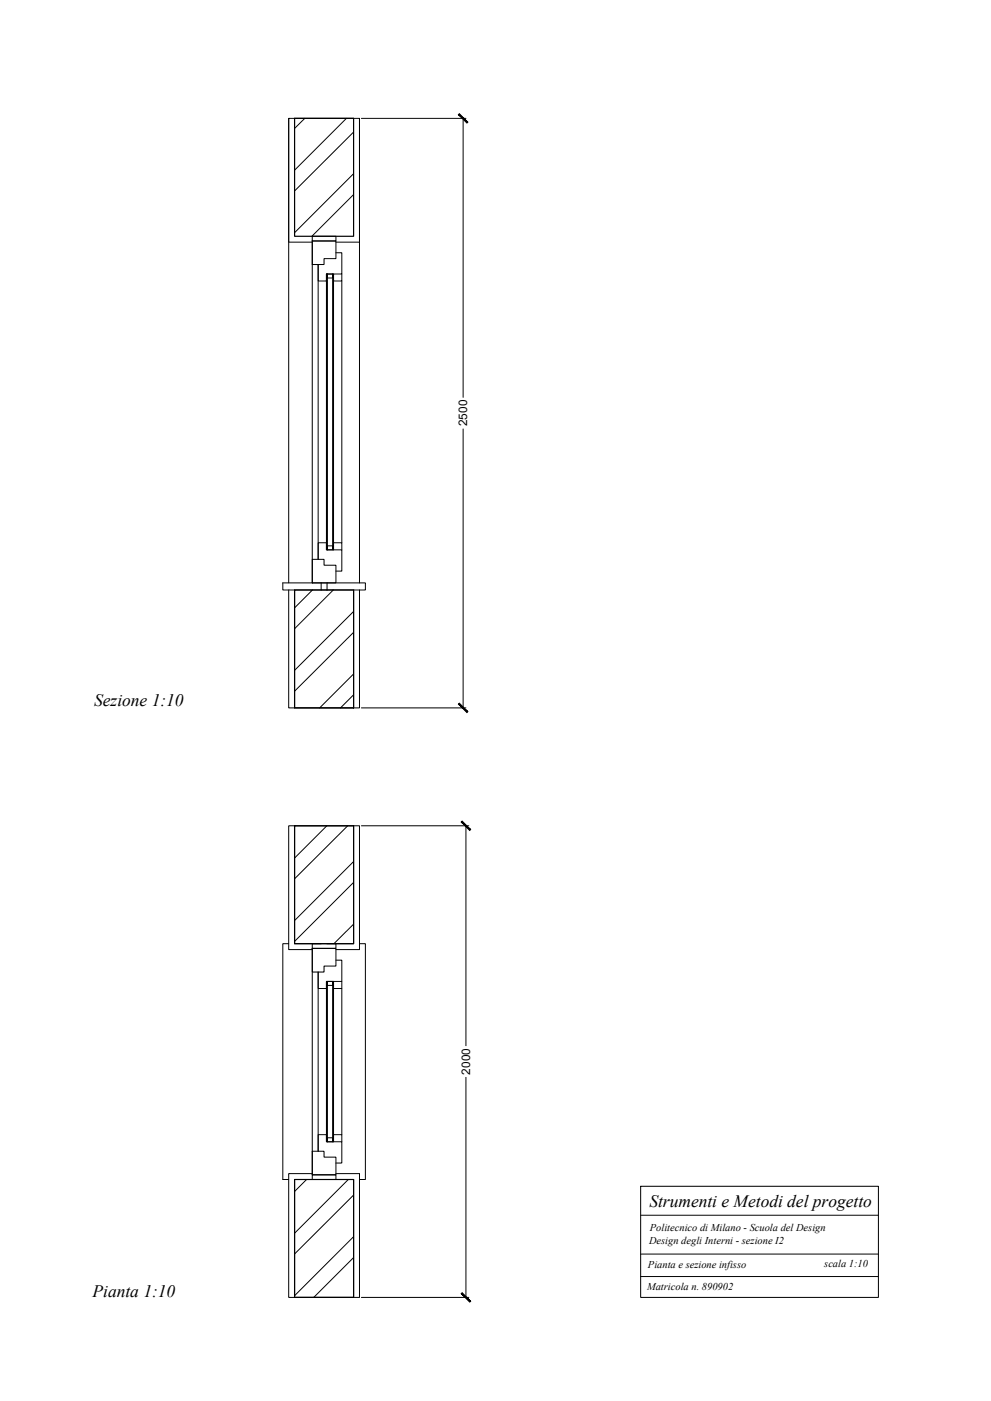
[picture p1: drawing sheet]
<svg xmlns="http://www.w3.org/2000/svg" width="420mm" height="594mm" viewBox="0 0 420 594" stroke-linecap="round" stroke-linejoin="round" font-family="sans-serif">
<!-- layer: lastre -->
<path d="M119.9 247.2h16.3v3h-16.3zM138.7 247.2h16.2v3h-16.2zM122.4 400.2h-2.5v100h2.5M124.9 400.2h11.3M132.4 402.2v96M138.7 400.2h11.2M144.9 419.2v61.9M152.4 400.2h2.5v100h-2.5M124.9 500.2h11.3" fill="none" stroke="#000" stroke-width=".42"/>
<!-- layer: infisso -->
<g fill="none" stroke="#000" stroke-width=".42">
<path d="M122.4 50.2v197M152.4 50.2v197M132.4 102.2v145M134.9 112.2v125M144.9 119.2v111M124.9 250.2v50M136.2 247.2h2.5M149.9 250.2v50M124.9 350.2v50M149.9 350.2v50M134.9 412.2v76M124.9 500.2v49.9"/>
<path d="M149.9 500.2v49.9"/>
</g>
<!-- layer: controtelaio -->
<path d="M132.4 100.2h10v2h-10zM136.2 250.2h2.5M132.4 400.2h10v2h-10zM132.4 498.2h10v2h-10z" fill="none" stroke="#000" stroke-width=".42"/>
<!-- layer: linee sezionate -->
<path d="M124.9 50.2h25v50h-25zM124.9 50.2h25M124.9 250.2h25v50h-25zM124.9 300.2h25M124.9 350.2h25v50h-25zM124.9 350.2h25M124.9 500.2h25v49.9h-25z" fill="none" stroke="#000" stroke-width=".51"/>
<!-- layer: A-ANNO-SCRN -->
<g fill="none" stroke="#000" stroke-width=".42">
<path d="M129.2 50.2l-4.3 4.3M146.9 50.2l-22 22M149.9 56l-25 25M149.9 73.6l-25 25.1M149.9 82.5l-17.7 17.7M132.5 250.2l-7.6 7.6M141.3 250.2l-16.4 16.4M149.9 259.3l-25 25M149.9 268.1l-25 25M149.9 285.8l-14.4 14.4M149.9 294.6l-5.5 5.6M138.6 350.2l-13.7 13.6"/>
<path d="M147.4 350.2l-22.5 22.4M149.9 365.3l-25 25M149.9 374.2l-25 25M149.9 391.9l-8.3 8.3M130 500.2l-5.1 5M147.7 500.2l-22.8 22.7M149.9 506.8l-25 24.9M149.9 524.4l-25 25M149.9 533.3l-16.9 16.8"/>
</g>
<!-- layer: telaio -->
<path d="M132.4 102.2h10v7.5h-5v2.5h-5zM132.4 237.2h5v2.5h5v7.5h-10zM132.4 402.2h10v7.4h-5v2.6h-5zM132.4 488.2h5v2.5h5v7.5h-10z" fill="none" stroke="#000" stroke-width=".42"/>
<!-- layer: anta mobile -->
<path d="M142.4 107.2h2.5v9h-6.5v3h-3.5v-7M134.9 237.2v-7h3.5v3h6.5v9h-2.5M142.4 407.1h2.5v9.1h-6.5v3h-3.5v-7M134.9 488.2v-7.1h3.5v3.1h6.5v9h-2.5" fill="none" stroke="#000" stroke-width=".42"/>
<!-- layer: fermavetro -->
<path d="M141.4 116.2v3h3.5v-3M141.4 233.2v-3h3.5v3M141.4 416.2v3h3.5v-3M141.4 484.2v-3.1h3.5v3.1" fill="none" stroke="#000" stroke-width=".42"/>
<!-- layer: distanziatore -->
<path d="M138.8 116.2h2.2v1.7h-2.2zM138.8 231.5h2.2v1.7h-2.2zM138.8 416.2h2.2v1.7h-2.2zM138.8 482.5h2.2v1.7h-2.2z" fill="none" stroke="#000" stroke-width=".42"/>
<!-- layer: lastre vetro -->
<path d="M138.4 116.2h.4v117h-.4zM141 116.2h.4v117h-.4zM138.4 416.2h.4v68h-.4zM141 416.2h.4v68h-.4z" fill="none" stroke="#000" stroke-width=".42"/>
<!-- layer: intonaco -->
<path d="M124.9 50.2h-2.5v52.5h10M149.9 50.2h2.5v52.5h-10M122.4 250.2v50h2.5M152.4 250.2v50h-2.5M124.9 350.2h-2.5v52.5h10M149.9 350.2h2.5v52.5h-10M132.4 497.7h-10v52.4h2.5M142.4 497.7h10v52.4h-2.5" fill="none" stroke="#000" stroke-width=".42"/>
<!-- layer: 0 -->
<path d="M6.3 18.9h407.4v556.6h-407.4z" fill="none" stroke="#fff" stroke-width=".42"/>
<!-- layer: kuote -->
<path d="M153.2 50.2h44.3M196.4 50.2v118.4M196.4 181.8v118.4M153.2 300.2h44.3M153.2 350.2h45.6M197.5 350.2v93.4M197.5 456.8v93.3M271.6 503h100.8v47.1h-100.8zM271.6 515.3h100.8M271.6 531.8h100.8M153.2 550.1h45.6M271.6 541.3h100.8" fill="none" stroke="#000" stroke-width=".42"/>
<!-- layer: 0 -->
<g fill="#000" stroke="#000" stroke-width=".42">
<path d="M194.4 48.6l3.6 3.6 .3-.4zM194.7 48.2l3.6 3.6-3.9-3.2z"/>
<path d="M194.7 298.2l-.3 .4 3.9 3.2zM194.4 298.6l3.9 3.2-.3 .4z"/>
<path d="M195.6 348.6l3.6 3.6 .3-.4zM195.6 348.6l.3-.4 3.6 3.6z"/>
<path d="M195.9 548.2l-.3 .3 3.9 3.3zM195.6 548.5l3.9 3.3-.3 .3z"/>
</g>
<!-- layer: kuote -->
<g fill="#fff" stroke="#fff" stroke-width=".42">
<path d="M193.6 168.9v12.6h5.5zM193.6 168.9h5.5v12.6z"/>
<path d="M194.8 443.9v12.6h5.5zM194.8 443.9h5.5v12.6z"/>
</g>
<g font-size="7.4">
<text x="39.9" y="299.2">Sezione 1:10</text>
<text x="275.4" y="511.6">Strumenti e Metodi del progetto</text>
<text x="39.3" y="550.1">Pianta 1:10</text>
</g>
<g font-size="5">
<text x="198.1" y="180.7" transform="rotate(-90 198.1 180.7)">2500</text>
<text x="199.3" y="455.7" transform="rotate(-90 199.3 455.7)">2000</text>
</g>
<g font-size="4.4">
<text x="275.5" y="521.9">Politecnico di Milano - Scuola del Design</text>
<text x="275.2" y="527.4">Design degli Interni - sezione I2</text>
<text x="274.7" y="537.5">Pianta e sezione infisso</text>
<text x="349.5" y="537.4">scala 1:10</text>
<text x="274.3" y="546.8">Matricola n. 890902</text>
</g>
</svg>
